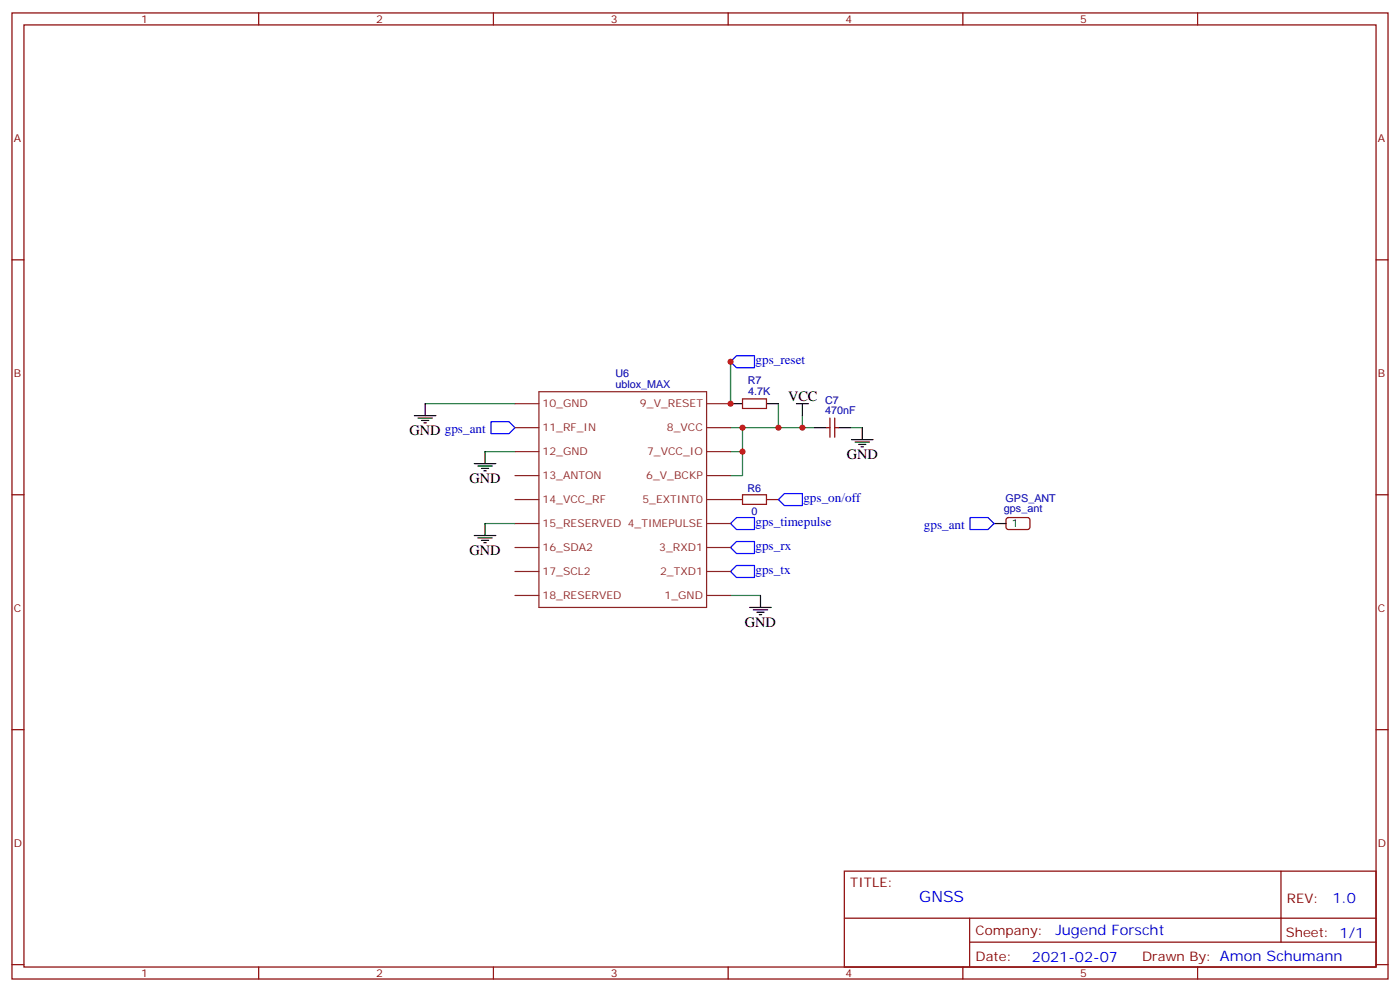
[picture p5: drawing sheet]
<svg xmlns="http://www.w3.org/2000/svg" width="412mm" height="292mm" viewBox="0 0 412 292" stroke-linecap="round" stroke-linejoin="round" font-family="sans-serif">
<g fill="none" stroke="#870000" stroke-width=".35">
<path d="M3.5 3.8h405.4v284.3h-405.4zM7.1 7.3h398.2v277.3h-398.2zM76.2 3.8v3.5M145.3 3.8v3.5M214.5 3.8v3.5M283.6 3.8v3.5M352.8 3.8v3.5M3.5 76.5h3.6M405.3 76.5h3.6M218.7 117.4h7.1v2.8h-7.1zM243.4 125.9h1.1M244.5 123v5.7"/>
<path d="M245.9 123v5.7M245.9 125.9h1M3.5 145.6h3.6M215.2 147h3.5M225.8 147h3.5M296.6 152.5l.4-.2 6 .1 .4 .6-.1 2.4-.6 .5-5.9-.1-.5-.6v-2.2zM405.3 145.6h3.6M3.5 214.8h3.6M405.3 214.8h3.6M248.7 256.4h156.6v28.2h-156.6zM377.3 256.4v20.9M248.7 270.2h156.5"/>
<path d="M285.6 277.3h119.6M285.6 270.2v14.2M3.5 283.9h3.6M76.2 284.6v3.5M145.3 284.6v3.5M214.5 284.6v3.5M283.6 284.6v3.5M352.8 284.6v3.5M405.3 283.9h3.6"/>
</g>
<path d="M125.2 118.8h26.5M215.2 106.5v12.3M229.3 118.8v7.1M142.9 132.9h8.8M215.2 125.9h24.7M218.7 132.9v7.1h-3.5M218.7 125.9v7h-3.5M236.4 122.3v3.6M250.5 125.9h3.5M142.9 154.1h8.8M215.2 175.3h8.8" fill="none" stroke="#008700" stroke-width=".35"/>
<path d="M215.2 106.5l1.8-1.8h5.2v3.5h-5.2zM144.6 124.1h5.3l1.8 1.8-1.8 1.7h-5.3zM215.2 154.1l1.8-1.8h5.2v3.6h-5.2zM229.3 147l1.8-1.7h5.3v3.5h-5.3zM285.8 152.3h5.2l1.8 1.8-1.8 1.8h-5.2zM215.2 161.1l1.8-1.7h5.2v3.5h-5.2zM215.2 168.2l1.8-1.8h5.2v3.6h-5.2z" fill="none" stroke="#00f" stroke-width=".35"/>
<g fill="none" stroke="#000" stroke-width=".35">
<path d="M125.2 118.8v3.5M215.2 118.8h3.5M225.8 118.8h3.5M234.6 118.8h3.5M236.4 118.8v3.5M122.1 122.3h6.3M123.1 123h4.3M124.2 123.8h2.1M124.9 124.5h.7M139.7 136.5h6.3M140.8 137.2h4.2M141.8 137.9h2.1"/>
<path d="M142.5 138.6h.7M142.9 132.9v3.6M239.9 125.9h3.5M246.9 125.9h3.6M250.8 129.4h6.4M251.9 130.1h4.2M252.9 130.8h2.2M253.6 131.5h.8M254 125.9v3.5M139.7 157.6h6.3M140.8 158.3h4.2M141.8 159h2.1"/>
<path d="M142.5 159.7h.7M142.9 154.1v3.5M292.8 154.1h3.5M220.8 178.8h6.4M221.9 179.5h4.2M224 175.3v3.5M223 180.2h2.1M223.7 180.9h.7"/>
</g>
<path d="M218.7 145.6h7.1v2.8h-7.1z" fill="none" stroke="#a10000" stroke-width=".35"/>
<g fill="none" stroke="#8c2424" stroke-width=".35">
<path d="M151.7 118.8h7M158.7 115.3h49.4v63.5h-49.4zM208.1 118.8h7.1M151.7 125.9h7M151.7 132.9h7M151.7 140h7M208.1 125.9h7.1M208.1 132.9h7.1M208.1 140h7.1M151.7 147h7M151.7 154.1h7M208.1 147h7.1"/>
<path d="M208.1 154.1h7.1M151.7 161.1h7M151.7 168.2h7M151.7 175.3h7M208.1 161.1h7.1M208.1 168.2h7.1M208.1 175.3h7.1"/>
</g>
<g fill="#c00">
<circle cx="215.2" cy="106.5" r=".88"/>
<circle cx="215.2" cy="118.8" r=".88"/>
<circle cx="229.3" cy="125.9" r=".88"/>
<circle cx="236.4" cy="125.9" r=".88"/>
<circle cx="218.7" cy="125.9" r=".88"/>
<circle cx="218.7" cy="132.9" r=".88"/>
</g>
<text font-size="4.6" fill="#00f" x="270.8" y="265.4">GNSS</text>
<g font-size="4.2">
<text x="232.1" y="118.1">VCC</text>
<text x="120.6" y="128">GND gps_ant</text>
<text x="249.4" y="135">GND</text>
<text x="138.3" y="142.1">GND</text>
<text x="138.3" y="163.3">GND</text>
<text x="219.4" y="184.4">GND</text>
</g>
<g font-size="4.2" fill="#00f">
<text x="392.5" y="265.7">1.0</text>
<text x="310.9" y="275.2">Jugend Forscht</text>
<text x="304" y="283">2021-02-07</text>
</g>
<g font-size="3.9" fill="#00f">
<text x="222.5" y="107.2">gps_reset</text>
<text x="236.7" y="147.7">gps_on/off</text>
<text x="222.5" y="154.8">gps_timepulse</text>
<text x="272.1" y="155.8">gps_ant</text>
<text x="222.5" y="161.9">gps_rx</text>
<text x="222.5" y="168.9">gps_tx</text>
</g>
<g font-size="3.9" fill="#800">
<text x="250.5" y="261">TITLE:</text>
<text x="379.1" y="265.7">REV:</text>
<text x="287.4" y="275.2">Company:</text>
<text x="378.7" y="275.8">Sheet: 1/1</text>
<text x="287.4" y="282.9">Date:</text>
<text x="336.4" y="282.9">Drawn By: Amon Schumann</text>
</g>
<g font-size="3.2" fill="#800">
<text x="41.6" y="6.8">1</text>
<text x="110.8" y="6.8">2</text>
<text x="179.9" y="6.8">3</text>
<text x="249.1" y="6.8">4</text>
<text x="318.2" y="6.8">5</text>
<text x="4.1" y="41.9">A</text>
<text x="405.9" y="41.9">A</text>
<text x="4.1" y="111.1">B</text>
<text x="405.9" y="111.1">B</text>
<text x="4.1" y="180.2">C</text>
<text x="405.9" y="180.2">C</text>
<text x="4.1" y="249.3">D</text>
<text x="405.9" y="249.3">D</text>
<text x="41.6" y="287.6">1</text>
<text x="110.8" y="287.6">2</text>
<text x="179.9" y="287.6">3</text>
<text x="249.1" y="287.6">4</text>
<text x="318.2" y="287.6">5</text>
</g>
<g font-size="3.2" fill="#000080">
<text x="181.3" y="111.1">U6</text>
<text x="220.3" y="113.1">R7</text>
<text x="181.3" y="114.2">ublox_MAX</text>
<text x="220.4" y="116.3">4.7K</text>
<text x="243.1" y="118.8">C7</text>
<text x="243.1" y="122">470nF</text>
<text x="220.1" y="144.7">R6</text>
<text x="296.2" y="147.9">GPS_ANT</text>
<text x="221.3" y="151.7">0</text>
<text x="295.7" y="150.8">gps_ant</text>
</g>
<g font-size="3.2" fill="#8d2323">
<text x="159.8" y="119.9">10_GND</text>
<text x="188.5" y="119.9">9_V_RESET</text>
<text x="159.8" y="126.9">11_RF_IN</text>
<text x="196.4" y="126.9">8_VCC</text>
<text x="159.8" y="134">12_GND</text>
<text x="190.6" y="134">7_VCC_IO</text>
<text x="159.8" y="141">13_ANTON</text>
<text x="190.4" y="141">6_V_BCKP</text>
<text x="159.8" y="148.1">14_VCC_RF</text>
<text x="189.2" y="148.1">5_EXTINT0</text>
<text x="159.8" y="155.2">15_RESERVED 4_TIMEPULSE</text>
<text x="159.8" y="162.2">16_SDA2</text>
<text x="194.2" y="162.2">3_RXD1</text>
<text x="159.8" y="169.3">17_SCL2</text>
<text x="194.5" y="169.3">2_TXD1</text>
<text x="159.8" y="176.3">18_RESERVED</text>
<text x="195.8" y="176.3">1_GND</text>
</g>
<text font-size="3.2" x="298.1" y="155.2">1</text>
</svg>
